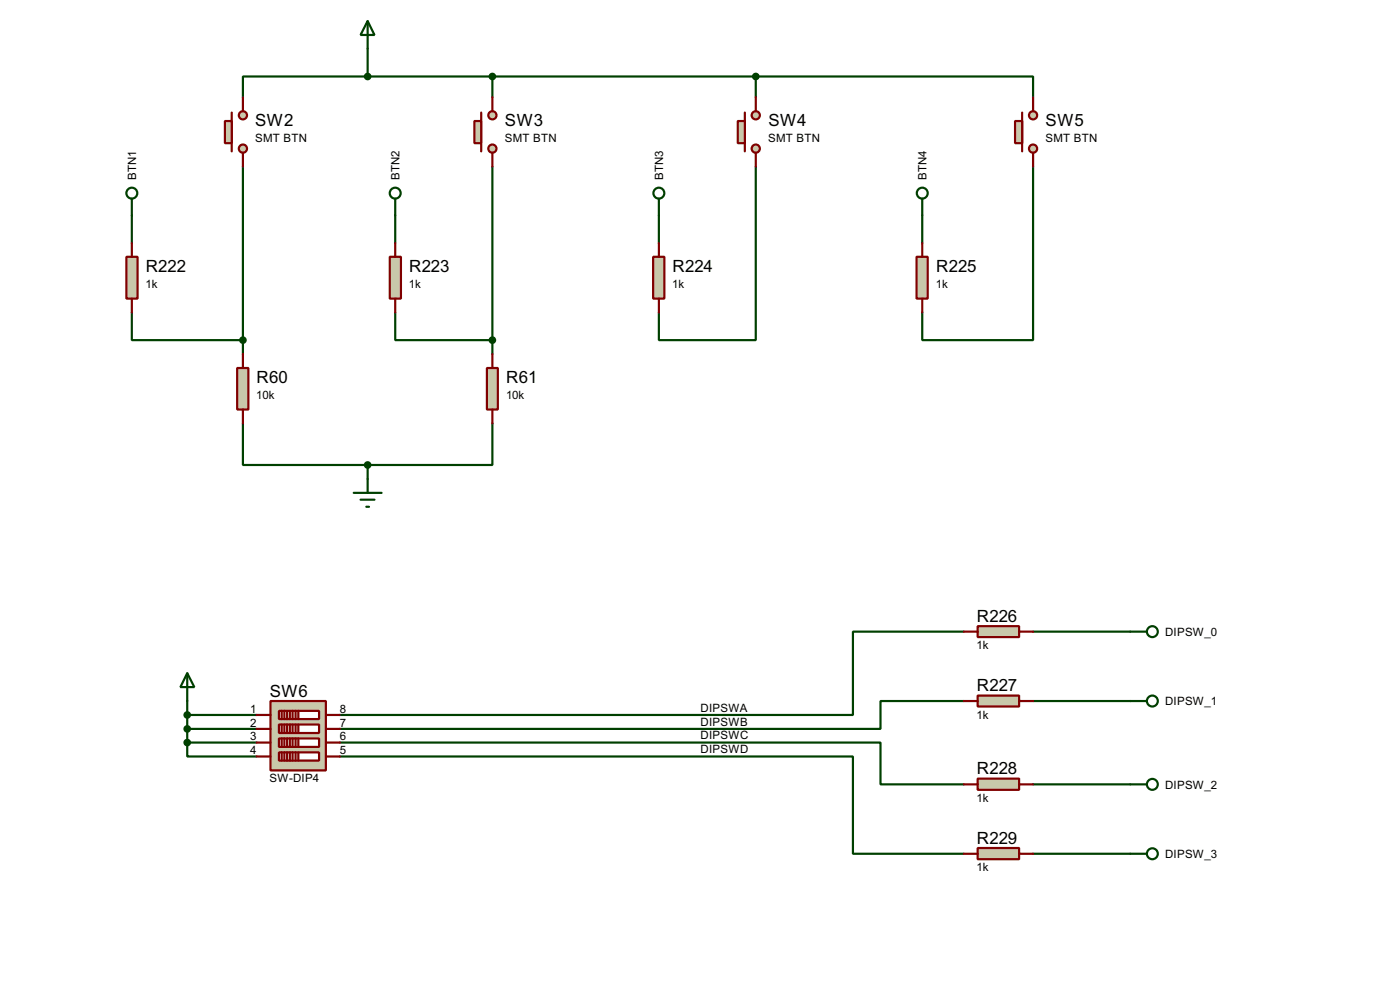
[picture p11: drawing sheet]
<svg xmlns="http://www.w3.org/2000/svg" width="256mm" height="180mm" viewBox="0 0 256 180" stroke-linecap="round" stroke-linejoin="round" font-family="sans-serif">
<g fill="none" stroke="#004000" stroke-width=".4">
<path d="M67.4 14h-22.9v3.8M67.4 8.9v5.1M67.4 14h71.1M90.2 14v3.8M138.5 14h50.8v3.8M138.5 14v3.8M24.2 39.4v5.1M44.5 30.5v34.3M72.4 39.4v5.1M90.2 30.5v34.3M120.7 39.4v5.1M138.5 30.5v31.8h-17.8v-5.1"/>
<path d="M169 39.4v5.1M189.3 30.5v31.8h-20.3v-5.1M24.2 57.2v5.1h20.3M72.4 57.2v5.1h17.8M44.5 77.5v7.6h22.9M90.2 77.5v7.6h-22.8M67.4 85.1v2.6M176.6 115.6h-20.3v15.3h-94M189.3 115.6h17.8M34.3 135.9v2.6h12.7M34.3 133.4h12.7M34.3 128.3v7.6"/>
<path d="M34.3 135.9h12.7M34.3 130.9h12.7M62.3 135.9h99v7.7h15.3M62.3 138.5h94v17.8h20.3M176.6 128.3h-15.3v5.1h-99M189.3 128.3h17.8M189.3 143.6h17.8M189.3 156.3h17.8"/>
</g>
<path d="M43.5 67.4h2v7.6h-2z" fill="#c8c8aa" stroke="#800000" stroke-width=".4"/>
<path d="M44.5 64.8v2.6M44.5 75v2.5" fill="none" stroke="#800000" stroke-width=".4"/>
<path d="M89.2 67.4h2v7.6h-2z" fill="#c8c8aa" stroke="#800000" stroke-width=".4"/>
<path d="M90.2 64.8v2.6M90.2 75v2.5" fill="none" stroke="#800000" stroke-width=".4"/>
<g fill="none" stroke="#004000" stroke-width=".4">
<path d="M67.4 3.9l1.2 2.5h-2.5zM67.4 3.9v5M24.2 36.4v3M72.4 36.4v3M120.7 36.4v3M169 36.4v3M64.8 90.2h5.1M66.1 91.5h2.5M67.1 92.8h.5M67.4 87.7v2.5"/>
<circle cx="24.1" cy="35.4" r="1"/>
<circle cx="72.4" cy="35.4" r="1"/>
<circle cx="120.7" cy="35.4" r="1"/>
<circle cx="168.9" cy="35.4" r="1"/>
</g>
<circle cx="67.3" cy="85.1" r=".5" fill="#004000" stroke="#004000" stroke-width=".4"/>
<g fill="#c8c8aa" stroke="#800000" stroke-width=".4">
<circle cx="44.5" cy="21.1" r=".75"/>
<circle cx="44.5" cy="27.2" r=".75"/>
</g>
<path d="M42.5 20.6v7.1" fill="none" stroke="#800000" stroke-width=".4"/>
<path d="M41.2 22.2h1.3v4h-1.3z" fill="#c8c8aa" stroke="#800000" stroke-width=".4"/>
<path d="M44.5 17.8v2.6M44.5 28v2.5" fill="none" stroke="#800000" stroke-width=".4"/>
<g fill="#c8c8aa" stroke="#800000" stroke-width=".4">
<circle cx="90.2" cy="21.1" r=".75"/>
<circle cx="90.2" cy="27.2" r=".75"/>
</g>
<path d="M88.2 20.6v7.1" fill="none" stroke="#800000" stroke-width=".4"/>
<path d="M86.9 22.2h1.3v4h-1.3z" fill="#c8c8aa" stroke="#800000" stroke-width=".4"/>
<path d="M90.2 17.8v2.6M90.2 28v2.5" fill="none" stroke="#800000" stroke-width=".4"/>
<g fill="#c8c8aa" stroke="#800000" stroke-width=".4">
<circle cx="138.4" cy="21.1" r=".75"/>
<circle cx="138.4" cy="27.2" r=".75"/>
</g>
<path d="M136.5 20.6v7.1" fill="none" stroke="#800000" stroke-width=".4"/>
<path d="M135.2 22.2h1.3v4h-1.3z" fill="#c8c8aa" stroke="#800000" stroke-width=".4"/>
<path d="M138.5 17.8v2.6M138.5 28v2.5" fill="none" stroke="#800000" stroke-width=".4"/>
<g fill="#c8c8aa" stroke="#800000" stroke-width=".4">
<circle cx="189.2" cy="21.1" r=".75"/>
<circle cx="189.2" cy="27.2" r=".75"/>
</g>
<path d="M187.3 20.6v7.1" fill="none" stroke="#800000" stroke-width=".4"/>
<path d="M186 22.2h1.3v4h-1.3z" fill="#c8c8aa" stroke="#800000" stroke-width=".4"/>
<path d="M189.3 17.8v2.6M189.3 28v2.5" fill="none" stroke="#800000" stroke-width=".4"/>
<circle cx="67.3" cy="14" r=".5" fill="#004000" stroke="#004000" stroke-width=".4"/>
<path d="M49.6 128.3h10.1v12.7h-10.1z" fill="#c8c8aa" stroke="#800000" stroke-width=".4"/>
<path d="M51.1 130.1h7.4v1.5h-7.4z" fill="#feffff" stroke="#800000" stroke-width=".4"/>
<path d="M52.1 130.1v1.5M52.6 130.1v1.5M53.1 130.1v1.5M53.6 130.1v1.5M54.2 130.1v1.5M54.7 130.1v1.5" fill="none" stroke="#800000" stroke-width=".4"/>
<path d="M51.1 132.6h7.4v1.6h-7.4z" fill="#feffff" stroke="#800000" stroke-width=".4"/>
<path d="M51.6 132.6v1.6M52.1 132.6v1.6M52.6 132.6v1.6M53.1 132.6v1.6M53.6 132.6v1.6M54.2 132.6v1.6M54.7 132.6v1.6" fill="none" stroke="#800000" stroke-width=".4"/>
<path d="M51.1 135.2h7.4v1.5h-7.4z" fill="#feffff" stroke="#800000" stroke-width=".4"/>
<path d="M51.6 135.2v1.5M52.1 135.2v1.5M52.6 135.2v1.5M53.1 135.2v1.5M53.6 135.2v1.5M54.2 135.2v1.5M54.7 135.2v1.5" fill="none" stroke="#800000" stroke-width=".4"/>
<path d="M51.1 137.7h7.4v1.5h-7.4z" fill="#feffff" stroke="#800000" stroke-width=".4"/>
<g fill="none" stroke="#800000" stroke-width=".4">
<path d="M47 130.9h2.6M47 133.4h2.6M47 135.9h2.6M47 138.5h2.6M51.6 130.1v1.5M51.6 137.7v1.5M52.1 137.7v1.5M52.6 137.7v1.5M53.1 137.7v1.5M53.6 137.7v1.5M54.2 137.7v1.5M54.7 137.7v1.5"/>
<path d="M59.7 130.9h2.6M59.7 133.4h2.6M59.7 135.9h2.6M59.7 138.5h2.6"/>
</g>
<g fill="#004000" stroke="#004000" stroke-width=".4">
<circle cx="34.3" cy="133.4" r=".5"/>
<circle cx="34.3" cy="135.9" r=".5"/>
</g>
<g fill="none" stroke="#004000" stroke-width=".4">
<path d="M207.1 115.6h3M207.1 128.3h3M207.1 156.3h3M207.1 143.6h3"/>
<circle cx="211.1" cy="115.6" r="1"/>
<circle cx="211.1" cy="128.3" r="1"/>
<circle cx="211.1" cy="156.3" r="1"/>
<circle cx="211.1" cy="143.6" r="1"/>
</g>
<path d="M23.2 47h2v7.7h-2z" fill="#c8c8aa" stroke="#800000" stroke-width=".4"/>
<path d="M24.2 44.5v2.5M24.2 54.7v2.5" fill="none" stroke="#800000" stroke-width=".4"/>
<path d="M71.4 47h2.1v7.7h-2.1z" fill="#c8c8aa" stroke="#800000" stroke-width=".4"/>
<path d="M72.4 44.5v2.5M72.4 54.7v2.5" fill="none" stroke="#800000" stroke-width=".4"/>
<path d="M119.7 47h2v7.7h-2z" fill="#c8c8aa" stroke="#800000" stroke-width=".4"/>
<path d="M120.7 44.5v2.5M120.7 54.7v2.5" fill="none" stroke="#800000" stroke-width=".4"/>
<path d="M167.9 47h2.1v7.7h-2.1z" fill="#c8c8aa" stroke="#800000" stroke-width=".4"/>
<path d="M169 44.5v2.5M169 54.7v2.5" fill="none" stroke="#800000" stroke-width=".4"/>
<g fill="#004000" stroke="#004000" stroke-width=".4">
<circle cx="90.2" cy="62.3" r=".5"/>
<circle cx="44.5" cy="62.3" r=".5"/>
</g>
<path d="M179.1 114.6h7.6v2h-7.6z" fill="#c8c8aa" stroke="#800000" stroke-width=".4"/>
<path d="M176.6 115.6h2.5M186.7 115.6h2.6" fill="none" stroke="#800000" stroke-width=".4"/>
<path d="M179.1 127.3h7.6v2h-7.6z" fill="#c8c8aa" stroke="#800000" stroke-width=".4"/>
<path d="M176.6 128.3h2.5M186.7 128.3h2.6" fill="none" stroke="#800000" stroke-width=".4"/>
<path d="M179.1 142.5h7.6v2.1h-7.6z" fill="#c8c8aa" stroke="#800000" stroke-width=".4"/>
<path d="M176.6 143.6h2.5M186.7 143.6h2.6" fill="none" stroke="#800000" stroke-width=".4"/>
<path d="M179.1 155.2h7.6v2.1h-7.6z" fill="#c8c8aa" stroke="#800000" stroke-width=".4"/>
<path d="M176.6 156.3h2.5M186.7 156.3h2.6" fill="none" stroke="#800000" stroke-width=".4"/>
<path d="M34.3 123.2l1.3 2.6h-2.5zM34.3 123.2v5.1" fill="none" stroke="#004000" stroke-width=".4"/>
<g fill="#004000" stroke="#004000" stroke-width=".4">
<circle cx="34.3" cy="130.9" r=".5"/>
<circle cx="138.4" cy="14" r=".5"/>
<circle cx="90.2" cy="14" r=".5"/>
</g>
<g font-size="3.5">
<text x="46.8" y="23.1">SW2</text>
<text x="92.5" y="23.1">SW3</text>
<text x="140.8" y="23.1">SW4</text>
<text x="191.6" y="23.1">SW5</text>
<text x="26.7" y="49.7">R222</text>
<text x="75" y="49.7">R223</text>
<text x="123.2" y="49.7">R224</text>
<text x="171.5" y="49.7">R225</text>
<text x="47" y="70.1">R60</text>
<text x="92.8" y="70.1">R61</text>
<text x="179" y="113.8">R226</text>
<text x="49.4" y="127.5">SW6</text>
<text x="179" y="126.5">R227</text>
<text x="179" y="141.7">R228</text>
<text x="179" y="154.4">R229</text>
</g>
<g font-size="2.4">
<text x="46.7" y="25.9">SMT BTN</text>
<text x="92.5" y="25.9">SMT BTN</text>
<text x="140.7" y="25.9">SMT BTN</text>
<text x="191.5" y="25.9">SMT BTN</text>
<text x="25" y="33" transform="rotate(-90 25 33)">BTN1</text>
<text x="73.2" y="33" transform="rotate(-90 73.2 33)">BTN2</text>
<text x="121.5" y="33" transform="rotate(-90 121.5 33)">BTN3</text>
<text x="169.8" y="33" transform="rotate(-90 169.8 33)">BTN4</text>
<text x="26.7" y="52.6">1k</text>
<text x="74.9" y="52.6">1k</text>
<text x="123.2" y="52.6">1k</text>
<text x="171.5" y="52.6">1k</text>
<text x="47" y="73">10k</text>
<text x="92.7" y="73">10k</text>
<text x="178.9" y="118.8">1k</text>
<text x="213.4" y="116.4">DIPSW_0</text>
<text x="45.9" y="130.5">1</text>
<text x="62.3" y="130.5">8</text>
<text x="128.3" y="130.3">DIPSWA</text>
<text x="178.9" y="131.5">1k</text>
<text x="213.4" y="129.1">DIPSW_1</text>
<text x="45.9" y="133">2</text>
<text x="45.9" y="135.5">3</text>
<text x="62.3" y="133">7</text>
<text x="62.3" y="135.5">6</text>
<text x="128.3" y="132.8">DIPSWB</text>
<text x="128.3" y="135.3">DIPSWC</text>
<text x="128.3" y="137.9">DIPSWD</text>
<text x="45.9" y="138.1">4</text>
<text x="49.4" y="143.2">SW-DIP4</text>
<text x="62.3" y="138.1">5</text>
<text x="178.9" y="146.8">1k</text>
<text x="213.4" y="144.4">DIPSW_2</text>
<text x="178.9" y="159.5">1k</text>
<text x="213.4" y="157.1">DIPSW_3</text>
</g>
</svg>
